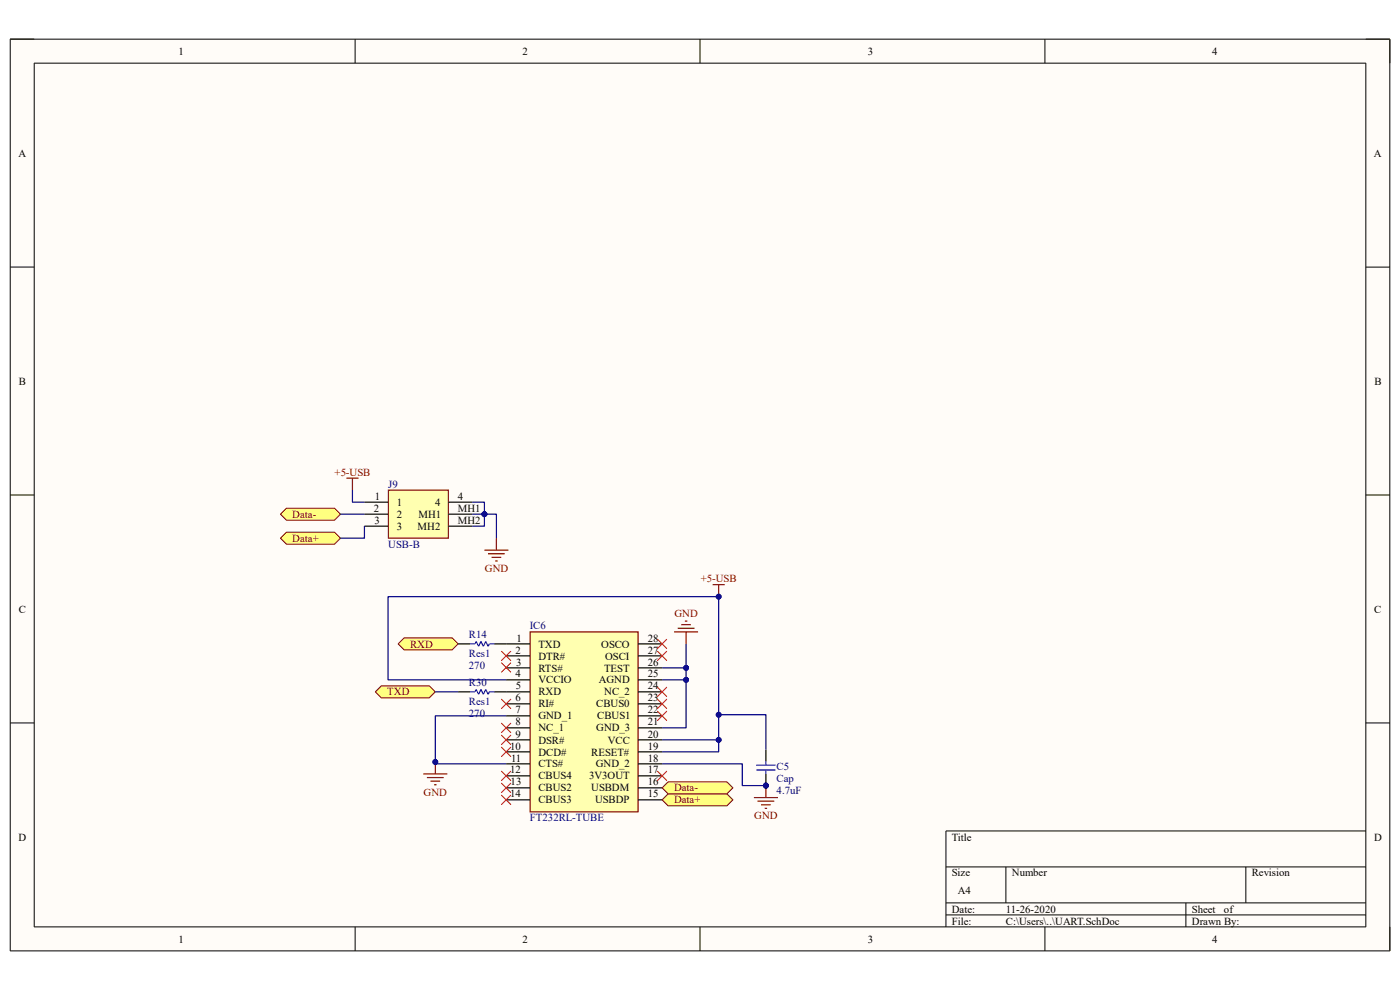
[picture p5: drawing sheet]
<svg xmlns="http://www.w3.org/2000/svg" width="297mm" height="210mm" viewBox="0 0 297 210" stroke-linecap="round" stroke-linejoin="round" font-family="sans-serif">
<path d="M2.2 8.3h292.7v193.4h-292.7z" fill-rule="evenodd" fill="#fffcf8"/>
<path d="M2.2 8.3h292.7v193.4h-292.7z" fill="none" stroke="#000" stroke-width=".21"/>
<path d="M7.3 13.4h282.5v183.2h-282.5z" fill-rule="evenodd" fill="#fffcf8"/>
<g fill="none" stroke="#000" stroke-width=".21">
<path d="M2.2 8.3h5.1M7.3 13.4h282.5v183.2h-282.5zM75.3 8.3v5.1M148.5 8.3v5.1M221.7 8.3v5.1M289.8 8.3h5.1v5.1M2.2 56.7h5.1M289.8 56.7h5.1M2.2 105h5.1M289.8 105h5.1M2.2 153.4h5.1M289.8 153.4h5.1"/>
<path d="M289.8 176.3h-89.1v20.3M75.3 196.6v5.1M148.5 196.6v5.1M200.7 183.9h89.1M200.7 191.5h89.1M200.7 194.1h89.1M213.4 183.9v7.6M221.7 196.6v5.1M251.6 191.5v5.1M264.3 183.9v7.6M294.9 196.6v5.1"/>
</g>
<path d="M82.4 104h12.7v10.2h-12.7z" fill-rule="evenodd" fill="#ffffb0"/>
<path d="M73.5 101.4h2.5M74.8 101.4v2.6M82.4 104h12.7v10.2h-12.7zM102.8 116.7h5.1M103.5 117.5h3.6M104.3 118.2h2M105.1 119h.5M105.3 114.2v2.5" fill="none" stroke="#800000" stroke-width=".25"/>
<path d="M77.3 106.5h5.1M77.3 109.1h5.1M77.3 111.6h5.1M95.1 106.5h5.1M95.1 109.1h5.1M95.1 111.6h5.1" fill="none" stroke="#000" stroke-width=".25"/>
<path d="M60.8 107.8h10.2l1.2 1.3-1.2 1.3h-10.2l-1.3-1.3z" fill-rule="evenodd" fill="#ffff80"/>
<path d="M60.8 107.8h10.2l1.2 1.3-1.2 1.3h-10.2l-1.3-1.3z" fill="none" stroke="#800000" stroke-width=".21"/>
<path d="M59.5 114.2l1.3-1.3h10.2l1.2 1.3-1.2 1.2h-10.2z" fill-rule="evenodd" fill="#ffff80"/>
<path d="M59.5 114.2l1.3-1.3h10.2l1.2 1.3-1.2 1.2h-10.2z" fill="none" stroke="#800000" stroke-width=".21"/>
<path d="M112.5 134h22.9v38.2h-22.9z" fill-rule="evenodd" fill="#ffffb0"/>
<path d="M112.5 134h22.9v38.2h-22.9z" fill="none" stroke="#800000" stroke-width=".25"/>
<g fill="none" stroke="#000" stroke-width=".25">
<path d="M107.4 136.6h5.1M107.4 139.1h5.1M135.4 136.6h5.1M135.4 139.1h5.1M107.4 141.7h5.1M107.4 144.2h5.1M107.4 146.8h5.1M107.4 149.3h5.1M107.4 151.9h5.1M107.4 154.4h5.1M107.4 157h5.1M107.4 159.5h5.1"/>
<path d="M135.4 141.7h5.1M135.4 144.2h5.1M135.4 146.8h5.1M135.4 149.3h5.1M135.4 151.9h5.1M135.4 154.4h5.1M135.4 157h5.1M135.4 159.5h5.1M107.4 162h5.1M107.4 164.6h5.1M107.4 167.1h5.1M107.4 169.7h5.1"/>
<path d="M135.4 162h5.1M135.4 164.6h5.1M135.4 167.1h5.1M135.4 169.7h5.1"/>
</g>
<path d="M106.4 138.1l2 2.1M108.4 138.1l-2 2.1M106.4 140.6l2 2M108.4 140.6l-2 2" fill="none" stroke="#f00" stroke-width=".21"/>
<path d="M141.7 168.4h12.5l1.3 1.3-1.3 1.2h-12.5l-1.2-1.2z" fill-rule="evenodd" fill="#ffff80"/>
<path d="M141.7 168.4h12.5l1.3 1.3-1.3 1.2h-12.5l-1.2-1.2z" fill="none" stroke="#800000" stroke-width=".21"/>
<path d="M141.7 165.9h12.5l1.3 1.2-1.3 1.3h-12.5l-1.2-1.3z" fill-rule="evenodd" fill="#ffff80"/>
<path d="M141.7 165.9h12.5l1.3 1.2-1.3 1.3h-12.5l-1.2-1.3z" fill="none" stroke="#800000" stroke-width=".21"/>
<path d="M139.4 138.1l2.1 2.1M139.4 135.6l2.1 2M141.5 138.1l-2.1 2.1M141.5 135.6l-2.1 2M106.4 155.9l2 2.1M106.4 158.5l2 2M108.4 155.9l-2 2.1M108.4 158.5l-2 2" fill="none" stroke="#f00" stroke-width=".21"/>
<path d="M80.9 145.5h10.2l1.3 1.3-1.3 1.2h-10.2l-1.3-1.2z" fill-rule="evenodd" fill="#ffff80"/>
<path d="M80.9 145.5h10.2l1.3 1.3-1.3 1.2h-10.2l-1.3-1.2z" fill="none" stroke="#800000" stroke-width=".21"/>
<path d="M85.7 135.3h10.2l1.3 1.3-1.3 1.3h-10.2l-1.2-1.3z" fill-rule="evenodd" fill="#ffff80"/>
<path d="M85.7 135.3h10.2l1.3 1.3-1.3 1.3h-10.2l-1.2-1.3z" fill="none" stroke="#800000" stroke-width=".21"/>
<path d="M97.2 136.6h2.5M104.8 136.6h2.6" fill="none" stroke="#000" stroke-width=".25"/>
<path d="M99.7 136.6h1.1l.2-.5 .5 1 .5-1 .5 1 .5-1 .6 1 .2-.5h1" fill="none" stroke="#00f" stroke-width=".25"/>
<path d="M143 134h5.1M143.8 133.3h3.5M144.5 132.5h2.1M145.3 131.8h.5M145.6 134v2.6" fill="none" stroke="#800000" stroke-width=".25"/>
<g fill="none" stroke="#f00" stroke-width=".21">
<path d="M139.4 148.3l2.1 2M139.4 150.8l2.1 2.1M139.4 145.8l2.1 2M141.5 148.3l-2.1 2M141.5 150.8l-2.1 2.1M141.5 145.8l-2.1 2M106.4 163.6l2 2M106.4 166.1l2 2M106.4 168.7l2 2M108.4 163.6l-2 2M108.4 166.1l-2 2M108.4 168.7l-2 2"/>
<path d="M139.4 163.6l2.1 2M141.5 163.6l-2.1 2"/>
</g>
<circle cx="162.5" cy="166.6" r=".51" fill="#000080"/>
<circle cx="162.5" cy="166.6" r=".51" fill="none" stroke="#000080" stroke-width=".21"/>
<path d="M162.5 164.1v2.6" fill="none" stroke="#000" stroke-width=".25"/>
<circle cx="162.5" cy="166.6" r=".51" fill="#000080"/>
<circle cx="162.5" cy="166.6" r=".51" fill="none" stroke="#000080" stroke-width=".21"/>
<path d="M162.5 159v2.6" fill="none" stroke="#000" stroke-width=".25"/>
<path d="M160.4 162.3h4.1M160.4 163.3h4.1M162.5 161.6v.7M162.5 163.3v.8" fill="none" stroke="#00f" stroke-width=".25"/>
<path d="M159.9 169.2h5.1M160.7 170h3.6M161.5 170.7h2M162.2 171.5h.5M162.5 166.7v2.5" fill="none" stroke="#800000" stroke-width=".25"/>
<circle cx="162.5" cy="166.6" r=".51" fill="#000080"/>
<circle cx="162.5" cy="166.6" r=".51" fill="none" stroke="#000080" stroke-width=".21"/>
<path d="M151.2 124h2.5M152.5 124v2.6" fill="none" stroke="#800000" stroke-width=".25"/>
<circle cx="152.5" cy="126.6" r=".51" fill="#000080"/>
<circle cx="152.5" cy="126.6" r=".51" fill="none" stroke="#000080" stroke-width=".21"/>
<path d="M89.8 164.2h5.1M90.6 165h3.5M91.3 165.7h2.1M92.1 166.5h.5M92.4 161.6v2.6" fill="none" stroke="#800000" stroke-width=".25"/>
<circle cx="92.3" cy="161.6" r=".51" fill="#000080"/>
<circle cx="92.3" cy="161.6" r=".51" fill="none" stroke="#000080" stroke-width=".21"/>
<path d="M106.4 148.3l2 2M106.4 153.4l2 2M108.4 148.3l-2 2M108.4 153.4l-2 2" fill="none" stroke="#f00" stroke-width=".21"/>
<path d="M97.2 146.8h2.5M104.8 146.8h2.6" fill="none" stroke="#000" stroke-width=".25"/>
<path d="M99.7 146.8h1.1l.2-.5 .5 1 .5-1 .5 1 .5-1 .6 1 .2-.5h1" fill="none" stroke="#00f" stroke-width=".25"/>
<path d="M72.2 109.1h5.1M74.8 104v2.5h2.5M77.3 111.6v2.6h-5.1M92.4 146.8h4.8M107.4 144.2h-25.1v-17.6h70.2v30.4h-12" fill="none" stroke="#000080" stroke-width=".25"/>
<circle cx="152.5" cy="156.9" r=".51" fill="#000080"/>
<circle cx="152.5" cy="156.9" r=".51" fill="none" stroke="#000080" stroke-width=".21"/>
<circle cx="152.5" cy="151.6" r=".51" fill="#000080"/>
<circle cx="152.5" cy="151.6" r=".51" fill="none" stroke="#000080" stroke-width=".21"/>
<circle cx="152.5" cy="126.6" r=".51" fill="#000080"/>
<circle cx="152.5" cy="126.6" r=".51" fill="none" stroke="#000080" stroke-width=".21"/>
<path d="M107.4 151.9h-15v10.1h15" fill="none" stroke="#000080" stroke-width=".25"/>
<circle cx="92.3" cy="161.6" r=".51" fill="#000080"/>
<circle cx="92.3" cy="161.6" r=".51" fill="none" stroke="#000080" stroke-width=".21"/>
<path d="M102.8 109.1v2.5h-2.6" fill="none" stroke="#000080" stroke-width=".25"/>
<circle cx="102.8" cy="109.1" r=".51" fill="#000080"/>
<circle cx="102.8" cy="109.1" r=".51" fill="none" stroke="#000080" stroke-width=".21"/>
<path d="M100.2 106.5h2.6v2.6h-2.6" fill="none" stroke="#000080" stroke-width=".25"/>
<circle cx="102.8" cy="109.1" r=".51" fill="#000080"/>
<circle cx="102.8" cy="109.1" r=".51" fill="none" stroke="#000080" stroke-width=".21"/>
<path d="M102.8 109.1h2.5v5.1" fill="none" stroke="#000080" stroke-width=".25"/>
<circle cx="102.8" cy="109.1" r=".51" fill="#000080"/>
<circle cx="102.8" cy="109.1" r=".51" fill="none" stroke="#000080" stroke-width=".21"/>
<path d="M140.5 162h17v4.7h5" fill="none" stroke="#000080" stroke-width=".25"/>
<circle cx="162.5" cy="166.6" r=".51" fill="#000080"/>
<circle cx="162.5" cy="166.6" r=".51" fill="none" stroke="#000080" stroke-width=".21"/>
<path d="M152.5 157v2.5h-12" fill="none" stroke="#000080" stroke-width=".25"/>
<circle cx="152.5" cy="156.9" r=".51" fill="#000080"/>
<circle cx="152.5" cy="156.9" r=".51" fill="none" stroke="#000080" stroke-width=".21"/>
<path d="M145.6 144.2v10.2h-5.1" fill="none" stroke="#000080" stroke-width=".25"/>
<circle cx="145.6" cy="144.2" r=".51" fill="#000080"/>
<circle cx="145.6" cy="144.2" r=".51" fill="none" stroke="#000080" stroke-width=".21"/>
<path d="M145.6 141.7v2.5h-5.1" fill="none" stroke="#000080" stroke-width=".25"/>
<circle cx="145.6" cy="141.7" r=".51" fill="#000080"/>
<circle cx="145.6" cy="141.7" r=".51" fill="none" stroke="#000080" stroke-width=".21"/>
<circle cx="145.6" cy="144.2" r=".51" fill="#000080"/>
<circle cx="145.6" cy="144.2" r=".51" fill="none" stroke="#000080" stroke-width=".21"/>
<path d="M145.6 136.6v5.1h-5.1" fill="none" stroke="#000080" stroke-width=".25"/>
<circle cx="145.6" cy="141.7" r=".51" fill="#000080"/>
<circle cx="145.6" cy="141.7" r=".51" fill="none" stroke="#000080" stroke-width=".21"/>
<path d="M152.5 151.6h10v7.4" fill="none" stroke="#000080" stroke-width=".25"/>
<circle cx="152.5" cy="151.6" r=".51" fill="#000080"/>
<circle cx="152.5" cy="151.6" r=".51" fill="none" stroke="#000080" stroke-width=".21"/>
<g font-size="2.3">
<text x="37.9" y="11.6">1</text>
<text x="110.9" y="11.6">2</text>
<text x="184.1" y="11.6">3</text>
<text x="257.2" y="11.6">4</text>
<text x="3.9" y="33.2">A</text>
<text x="291.5" y="33.2">A</text>
<text x="4" y="81.6">B</text>
<text x="291.6" y="81.6">B</text>
<text x="79.5" y="106">1</text>
<text x="84.2" y="107.3">1</text>
<text x="92.3" y="107.3">4</text>
<text x="97.2" y="106">4</text>
<text x="79.3" y="108.6">2</text>
<text x="79.4" y="111.1">3</text>
<text x="84.2" y="109.9">2</text>
<text x="84.2" y="112.4">3</text>
<text x="88.6" y="112.4">MH2</text>
<text x="88.8" y="109.9">MH1</text>
<text x="97.2" y="108.6">MH1</text>
<text x="97.2" y="111.1">MH2</text>
<text x="4" y="130">C</text>
<text x="291.5" y="130">C</text>
<text x="109.6" y="136.1">1</text>
<text x="114.2" y="137.4">TXD</text>
<text x="127.6" y="137.4">OSCO</text>
<text x="137.4" y="136.1">28</text>
<text x="109.3" y="138.6">2</text>
<text x="109.3" y="143.7">4</text>
<text x="109.5" y="141.2">3</text>
<text x="114.2" y="139.9">DTR#</text>
<text x="114.2" y="142.5">RTS#</text>
<text x="128.1" y="142.5">TEST</text>
<text x="128.4" y="139.9">OSCI</text>
<text x="137.4" y="138.6">27</text>
<text x="137.4" y="141.2">26</text>
<text x="137.4" y="143.7">25</text>
<text x="109.3" y="148.8">6</text>
<text x="109.4" y="146.3">5</text>
<text x="114.2" y="145">VCCIO</text>
<text x="114.2" y="147.5">RXD</text>
<text x="127" y="145">AGND</text>
<text x="128.2" y="147.5">NC_2</text>
<text x="137.4" y="146.3">24</text>
<text x="137.4" y="148.8">23</text>
<text x="109.4" y="151.3">7</text>
<text x="109.4" y="153.9">8</text>
<text x="114.2" y="150.1">RI#</text>
<text x="114.2" y="152.6">GND_1</text>
<text x="114.2" y="155.2">NC_1</text>
<text x="126.5" y="150.1">CBUS0</text>
<text x="126.5" y="155.2">GND_3</text>
<text x="126.7" y="152.6">CBUS1</text>
<text x="137.4" y="151.3">22</text>
<text x="137.4" y="153.9">21</text>
<text x="108.2" y="159">10</text>
<text x="108.4" y="161.5">11</text>
<text x="109.4" y="156.5">9</text>
<text x="114.2" y="157.7">DSR#</text>
<text x="114.2" y="160.3">DCD#</text>
<text x="125.4" y="160.3">RESET#</text>
<text x="128.9" y="157.7">VCC</text>
<text x="137.4" y="156.5">20</text>
<text x="137.4" y="159">19</text>
<text x="137.4" y="161.5">18</text>
<text x="108.2" y="164.1">12</text>
<text x="108.3" y="166.6">13</text>
<text x="114.2" y="162.8">CTS#</text>
<text x="114.2" y="165.4">CBUS4</text>
<text x="114.2" y="167.9">CBUS2</text>
<text x="125" y="165.4">3V3OUT</text>
<text x="125.4" y="167.9">USBDM</text>
<text x="126.4" y="162.8">GND_2</text>
<text x="137.4" y="164.1">17</text>
<text x="137.4" y="166.6">16</text>
<text x="108.2" y="169.2">14</text>
<text x="114.2" y="170.4">CBUS3</text>
<text x="126.2" y="170.4">USBDP</text>
<text x="137.4" y="169.2">15</text>
<text x="3.9" y="178.3">D</text>
<text x="201.9" y="178.3">Title</text>
<text x="291.5" y="178.3">D</text>
<text x="201.9" y="185.9">Size</text>
<text x="214.7" y="185.9">Number</text>
<text x="265.5" y="185.9">Revision</text>
<text x="203.2" y="189.7">A4</text>
<text x="201.9" y="193.6">Date:</text>
<text x="201.9" y="196.1">File:</text>
<text x="213.4" y="193.6">11-26-2020</text>
<text x="213.4" y="196.1">C:\Users\..\UART.SchDoc</text>
<text x="252.9" y="193.6">Sheet</text>
<text x="252.9" y="196.1">Drawn By:</text>
<text x="259.7" y="193.6">of</text>
<text x="37.9" y="199.9">1</text>
<text x="110.9" y="199.9">2</text>
<text x="184.1" y="199.9">3</text>
<text x="257.2" y="199.9">4</text>
</g>
<g font-size="2.3" fill="#800000">
<text x="71" y="100.9">+5-USB</text>
<text x="62" y="109.9">Data-</text>
<text x="62" y="114.9">Data+</text>
<text x="102.9" y="121.3">GND</text>
<text x="148.7" y="123.5">+5-USB</text>
<text x="143.1" y="131">GND</text>
<text x="87" y="137.4">RXD</text>
<text x="82.2" y="147.5">TXD</text>
<text x="143" y="167.9">Data-</text>
<text x="89.9" y="168.8">GND</text>
<text x="143" y="170.4">Data+</text>
<text x="160" y="173.8">GND</text>
</g>
<g font-size="2.3" fill="#000080">
<text x="82.4" y="103.5">J9</text>
<text x="82.4" y="116.2">USB-B</text>
<text x="99.5" y="135.3">R14</text>
<text x="112.4" y="133.5">IC6</text>
<text x="99.5" y="141.9">270</text>
<text x="99.5" y="139.4">Res1</text>
<text x="99.5" y="145.5">R30</text>
<text x="99.5" y="149.6">Res1</text>
<text x="99.5" y="152.1">270</text>
<text x="164.8" y="163.3">C5</text>
<text x="164.8" y="165.9">Cap</text>
<text x="164.8" y="168.4">4.7uF</text>
<text x="112.4" y="174.2">FT232RL-TUBE</text>
</g>
</svg>
